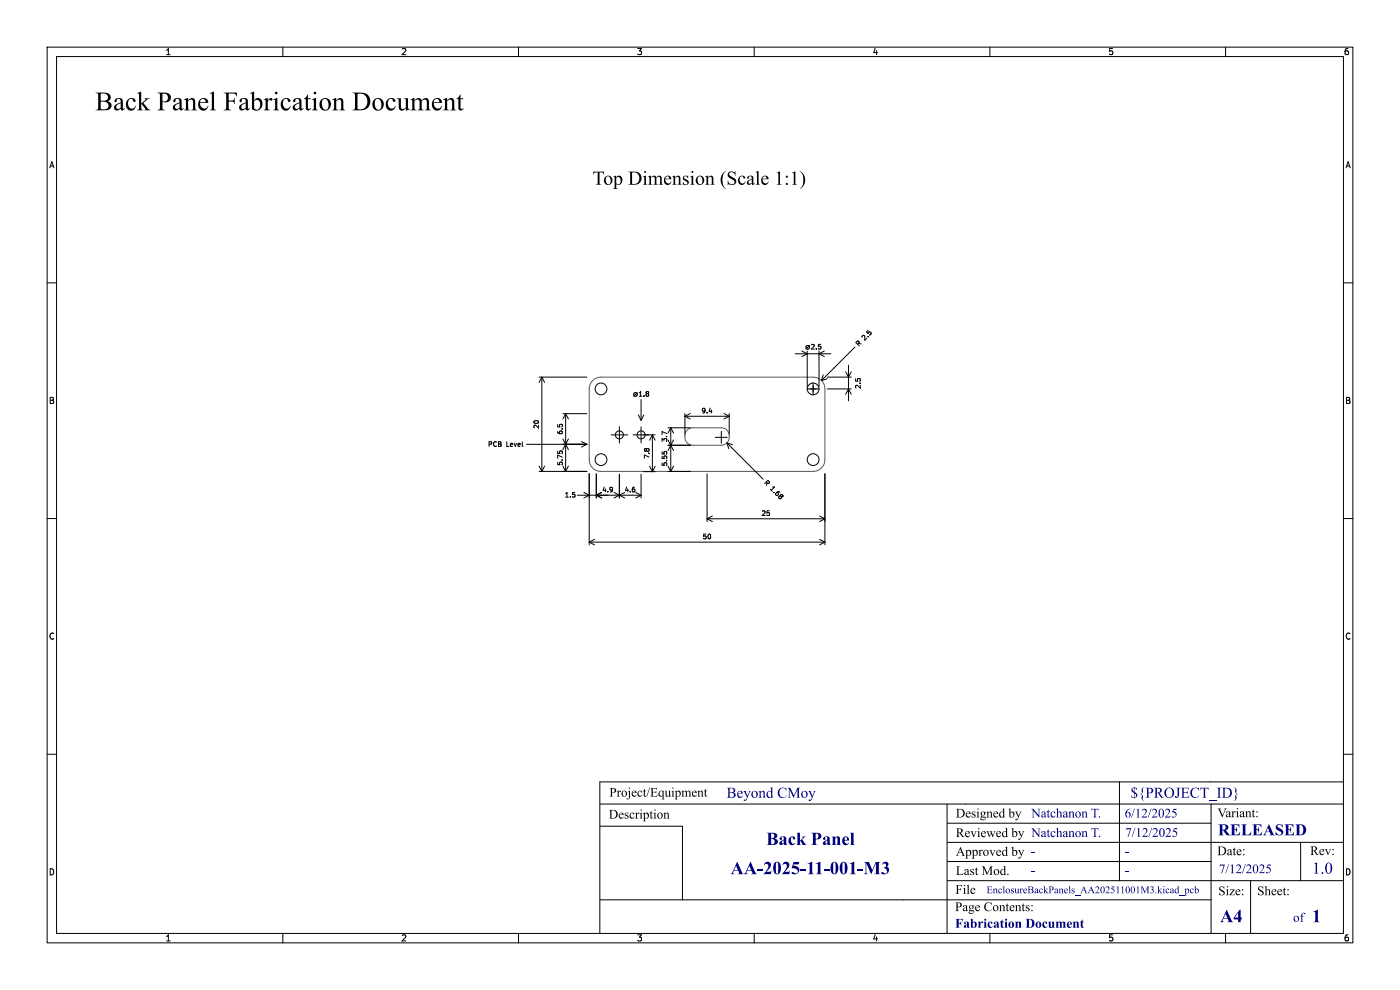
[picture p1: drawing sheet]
<svg xmlns="http://www.w3.org/2000/svg" width="297mm" height="210mm" viewBox="0 0 297 210" stroke-linecap="round" stroke-linejoin="round" font-family="sans-serif">
<path d="M125.7 80.7l.9-.5 .9-.2h45a2.5 2.5 0 0 1 2.5 2.5v15a2.5 2.5 0 0 1-2.5 2.5h-45a2.5 2.5 0 0 1-2.5-2.5v-15.2l.2-.9zM145.8 91.2l1-.4 6.2-.1a1.86 1.86 0 0 1 1.7 1.9 1.86 1.86 0 0 1-1.7 1.9l-6-.1a1.88 1.88 0 0 1-1.6-1.2 1.88 1.88 0 0 1 .4-2z" fill="none" stroke="#575757" stroke-width=".21"/>
<g fill="none" stroke="#000" stroke-width=".21">
<path d="M10 10h277v190h-277zM12 12h273v186h-273zM60 10v2M110 10v2M160 10v2M210 10v2M260 10v2M10 60h2M168.7 75.1h7.6M170.1 74.5l1.1 .6-1.1 .5M171.2 74.5v7.5M171.7 73.3l-.7 .8"/>
<path d="M172.2 73.2l.3-.1 .2 .2-.6 .8h.6M173.2 74v.1M173.8 74.5v7.5M174.1 73.1h-.5v.4h.5v.5h-.5M174.6 79.5l-.3 1.2M174.9 74.5l-1.1 .6 1.1 .5M179.4 78.9l.6 1.1 .6-1.1M180 77.5v7.5M181.3 73.7l-7 7M285 60h2M111.7 94.3h12.8M114.4 80h10.1"/>
<path d="M114.4 98.9l.5 1.1M114.9 80v20M114.9 80l.6 1.1M114.9 80l-.5 1.1M115.5 98.9l-.6 1.1M118.3 95.7v.5M118.7 95.8l.2-.2 .4 .2M119.4 98.9l.6 1.1M119.4 93.1l1.2 2.3M119.4 87.8h5.1M120 87.8v12.2M120 87.8l.6 1.1"/>
<path d="M120 87.8l-.6 1.1M120.6 98.9l-.6 1.1M120.6 93.1l-1.2 2.3M123.4 93.7l1.1 .6M124.5 94.3l-1.1 .5M129.7 92.3h3.5M131.4 90.5v3.5M134.3 92.3h4.7M135.2 83.3l-.8 .8M135.4 88l.6 1.2M135.6 84.1h.6M135.6 83.3l.3-.2v1"/>
<path d="M136 84.7v4.5M136 90.6v3.4M136.6 88l-.6 1.2M136.6 84v.1M137 83.3l.2 .2M137 83.2v.1M137 83.2l.2-.1 .4 .1M137.2 83.5l-.2 .2 .2 .4 .4-.2-.2-.4M137.2 83.5h.2M137.6 83.2v.1M137.6 83.3l-.2 .2M137.8 98.9l.6 1.2"/>
<path d="M138.4 92.3v7.8M138.4 92.3l.6 1.1M138.4 92.3l-.6 1.1M139 98.9l-.6 1.2M140.5 95.8v.5M140.8 96l.2-.2 .5 .2M141.7 90.8h4.8M141.7 94.5h4.8M141.7 93.3l1.2 2.3M141.7 98.9l.6 1.1M142.3 90.8v9.2M142.3 90.8l.6 1.1"/>
<path d="M142.3 90.8l-.6 1.1M142.9 93.3l-1.2 2.3M142.9 98.9l-.6 1.1M145.3 87.7v4.4M145.3 88.3h9.4M145.3 88.3l1.1 .6M146.4 87.7l-1.1 .6M151.7 92.8h2.6M153 91.5v2.5M153.6 87.7l1.1 .6M154.2 94l7.7 7.7M154.2 94l1.2 .3"/>
<path d="M154.2 94l.4 1.2M154.7 87.7v4.4M154.7 88.3l-1.1 .6M171.2 82.5h2.6M172.5 81.2v2.6M175.5 80.4l-1.2 .3M175.5 82.5h5.1M175.5 80h5.1M179.4 83.6l.6-1.1 .6 1.1M10 110h2M114.4 100h10.1M122.5 105.1h13.5"/>
<path d="M123.9 104.5l1.1 .6-1.1 .5M125 100.5v15.1M125 115h50M125 115l1.1 .6M126.1 114.4l-1.1 .6M126.5 100.5v5.1M127.6 104.5l-1.1 .6 1.1 .5M130.3 104.5l2.2 1.1M131.4 100.6v5M132.5 104.5l-2.2 1.1M134.9 104.5l1.1 .6M136 100.6v5"/>
<path d="M136 105.1l-1.1 .5M136.5 100.1h2.5M141.7 100h4.8M150 100.5v10.1M150 110.1h25M150 110.1l1.1 .5M151.1 109.5l-1.1 .6M173.9 109.5l1.1 .6M173.9 114.4l1.1 .6M175 100.5v15.1M175 110.1l-1.1 .5M175 115l-1.1 .6"/>
<path d="M285 110h2M10 160h2M127.3 165.9h157.6M127.3 170.6h17.2M127.3 175.3h17.5M144.6 170.6h112.1M201 178.7h84M201 174.6h55.9M275.9 178.7v8.1M285 160h2M60 198v2M110 198v2"/>
<path d="M127.3 190.9h129.6M160 198v2M201 182.8h55.9M210 198v2M260 198v2M265.3 186.8v11.2"/>
<circle cx="171.4" cy="73.7" r=".4"/>
<circle cx="127.5" cy="82.5" r="1.25"/>
<circle cx="127.5" cy="97.5" r="1.25"/>
<circle cx="131.4" cy="92.2" r=".85"/>
<circle cx="134.8" cy="83.7" r=".4"/>
<circle cx="136" cy="92.2" r=".85"/>
<circle cx="172.5" cy="82.5" r="1.25"/>
<circle cx="172.5" cy="97.5" r="1.25"/>
</g>
<g fill="#00007f">
<path d="M218.9 184.9h.7v.2h-.7z"/>
<path d="M238.8 184.8h.7v.2h-.7z"/>
</g>
<path d="M201 186.8h55.7" fill="none" stroke="#000" stroke-width=".21"/>
<path d="M238.8 180.8h.7v.2h-.7z" fill="#00007f"/>
<path d="M127.3 165.9v32.1M144.8 175.3v15.6M200.9 170.6v27.4M237.5 165.9v20.9M256.8 170.6h28.2M256.9 170.6v27.4M256.8 186.8h28.2" fill="none" stroke="#000" stroke-width=".21"/>
<g fill="#000">
<path d="M125.9 36.4h2.2l.1 .7-.3-.5h-.7v2.3l.4 .3h-1.2l.4-.3v-2.3a.7 .7 0 0 0-1 .5zM128.5 37.5a.93 .93 0 0 1 1.3 .2 .93 .93 0 0 1-.3 1.3 .93 .93 0 0 1-1.3-.2l-.1-.7h.4a.69 .69 0 0 0 .1 .7 .69 .69 0 0 0 .7 .2 .98 .98 0 0 0-.4-1.6l-.3 .3-.1 .4h-.4zM130.1 37.5l.6-.2v.4a.7 .7 0 0 1 .9-.4 .7 .7 0 0 1 .4 .9 .85 .85 0 0 1-.3 .9 .85 .85 0 0 1-1 0l.1 .8 .2 .2h-.9l.3-.3v-2h.3v.7a.51 .51 0 0 0 .6 .6 .51 .51 0 0 0 .4-.7 .55 .55 0 0 0-.2-.7 .55 .55 0 0 0-.8 .1h-.3l-.1-.2zM133.3 36.4h1.1a1.41 1.41 0 0 1 1.7 1.3 1.41 1.41 0 0 1-1.6 1.5h-1.2l.4-.3v-2.3h.4v2.4a1.22 1.22 0 0 0 1.5-1.2 1.22 1.22 0 0 0-1.5-1.2h-.4zM136.4 37.5l.6-.2v1.6l.3 .3h-.9l.3-.3v-.9v-.4zM137.5 37.5l.6-.2v.4a.67 .67 0 0 1 1-.3l.1 .3a.59 .59 0 0 1 .8-.5 .59 .59 0 0 1 .4 .8v.9l.3 .3h-1l.3-.2v-1a.4 .4 0 0 0-.3-.5 .4 .4 0 0 0-.5 .4l.1 1.1 .3 .2h-1l.3-.2v-1a.41 .41 0 0 0-.3-.5 .41 .41 0 0 0-.5 .3v1.1l.3 .3h-.9l.2-.2 .1-1-.1-.4zM141.1 37.5a.75 .75 0 0 1 .8-.2 .75 .75 0 0 1 .5 .7h-1.3a.66 .66 0 0 0 .4 .9 .66 .66 0 0 0 .9-.4 .78 .78 0 0 1-.9 .7 .78 .78 0 0 1-.7-.9l.1-.4h1.1a.44 .44 0 0 0-.4-.5 .44 .44 0 0 0-.5 .5h-.2zM142.6 37.5l.6-.2v.4a.58 .58 0 0 1 .7-.4 .58 .58 0 0 1 .4 .7l.1 .9 .2 .3h-.9l.3-.2v-1a.4 .4 0 0 0-.3-.5 .4 .4 0 0 0-.5 .3v1.1l.3 .3h-.9l.3-.2v-1.2l-.1-.2zM145 37.4l1-.1v.6a.52 .52 0 0 0-.3-.5 .52 .52 0 0 0-.6 .1l.1 .3a1.15 1.15 0 0 1 .9 1 1.05 1.05 0 0 1-1.2 .4v-.7a.57 .57 0 0 0 .3 .5 .57 .57 0 0 0 .6 0l-.1-.4a.95 .95 0 0 1-.8-.9zM146.4 37.5l.7-.2v1.6l.2 .3h-.9l.3-.3v-.9v-.4zM147.9 37.5a.93 .93 0 0 1 1.3 .2 .93 .93 0 0 1-.2 1.3 .93 .93 0 0 1-1.3-.2l-.1-.7h.4a.69 .69 0 0 0 .1 .7 .69 .69 0 0 0 .7 .2 .98 .98 0 0 0-.5-1.6l-.3 .3v.4h-.4zM149.6 37.5l.6-.2v.4a.58 .58 0 0 1 .7-.4 .58 .58 0 0 1 .4 .7v.9l.3 .3h-.9l.3-.2v-1a.4 .4 0 0 0-.3-.5 .4 .4 0 0 0-.5 .3v1.1l.3 .3h-.9l.3-.2v-1.2l-.1-.2z"/>
<path d="M154.6 36.6a1.42 1.42 0 0 1 1.3-.1l.1-.1-.1 .9a.63 .63 0 0 0-.4-.8 .63 .63 0 0 0-.8 .6l.7 .5a.87 .87 0 0 1 .8 1.1 .87 .87 0 0 1-1.4 .5l-.3-.1-.1 .1v-.9a.77 .77 0 0 0 .6 .7 .77 .77 0 0 0 .8-.4 1.61 1.61 0 0 0-1.1-.9 .69 .69 0 0 1-.1-1.1zM156.8 37.5a.61 .61 0 0 1 .8-.3 .61 .61 0 0 1 .4 .7l-.3-.1a.41 .41 0 0 0-.4-.4 .41 .41 0 0 0-.4 .5 .69 .69 0 0 0 .1 .8 .69 .69 0 0 0 .9 .1l.2-.3a.78 .78 0 0 1-.9 .7 .78 .78 0 0 1-.6-.9zM158.7 37.4a.66 .66 0 0 1 .7-.1 .66 .66 0 0 1 .4 .6v1l.3-.1a.36 .36 0 0 1-.2 .4 .36 .36 0 0 1-.4-.1v-.2a.59 .59 0 0 1-1 .1v-.4h.3a.31 .31 0 0 0 .2 .4 .31 .31 0 0 0 .3-.1l.2-.1v-.7l-.6 .2-.1 .3h-.3l.3-.4 .7-.3a.37 .37 0 0 0-.1-.4 .37 .37 0 0 0-.5 0v.2a.17 .17 0 0 1-.2 .2 .17 .17 0 0 1-.2-.2zM160.3 36.5l.6-.2v2.6l.3 .3h-.9l.3-.3v-1.8v-.5zM161.7 37.5a.75 .75 0 0 1 .9-.2 .75 .75 0 0 1 .5 .7h-1.3a.66 .66 0 0 0 .4 .9 .66 .66 0 0 0 .8-.4 .78 .78 0 0 1-.9 .7 .78 .78 0 0 1-.6-.9v-.4h1.1a.44 .44 0 0 0-.4-.5 .44 .44 0 0 0-.4 .5h-.3zM164.7 36.7l.8-.3v2.5l.3 .3h-1l.3-.3v-1.7v-.4zM168 36.7l.7-.3v2.5l.4 .3h-1.1l.4-.3v-1.7v-.4zM169.7 36.3a2.17 2.17 0 0 1 0 3.8 2.83 2.83 0 0 0 0-3.8zM153.5 36.6l.5-.3a2.83 2.83 0 0 0 0 3.8 2.19 2.19 0 0 1-.5-3.5z"/>
<circle cx="136.9" cy="36.5" r=".21"/>
<circle cx="146.9" cy="36.5" r=".21"/>
<circle cx="166.9" cy="39" r=".23"/>
<circle cx="166.9" cy="37.5" r=".23"/>
</g>
<text font-size="5.7" x="20.2" y="24.9">BackPanelFabricationDocument</text>
<g font-size="3.9" fill="#00007f">
<text x="162.5" y="180.3">BackPanel</text>
<text x="155" y="186.4">AA-2025-11-001-M3</text>
<text x="258.8" y="196.6">A4</text>
<text x="278.3" y="196.6">1</text>
</g>
<g font-size="3.5" fill="#00007f">
<text x="258.4" y="178.1">RELEASED</text>
<text x="278.4" y="186.2">1.0</text>
</g>
<g font-size="3.2" fill="#00007f">
<text x="154.1" y="170.1">BeyondCMoy</text>
<text x="239.9" y="170.1">${PROJECT_ID}</text>
</g>
<g font-size="2.8">
<text x="129.3" y="169.7">Project/Equipment</text>
<text x="129.1" y="174.4">Description</text>
<text x="202.8" y="178.3">Reviewedby NatchanonT.</text>
<text x="202.8" y="174.1">Designedby</text>
<text x="258.3" y="174.1">Variant:</text>
<text x="258.2" y="182.1">Date:</text>
<text x="277.9" y="182.1">Rev:</text>
<text x="202.7" y="190.3">File</text>
<text x="202.8" y="186.3">LastMod.</text>
<text x="258.5" y="190.6">Size:</text>
<text x="266.7" y="190.6">Sheet:</text>
<text x="202.6" y="194">PageContents:</text>
</g>
<g font-size="2.8" fill="#00007f">
<text x="218.8" y="174.1">NatchanonT.</text>
<text x="238.6" y="174.1">6/12/2025</text>
<text x="238.7" y="178.2">7/12/2025</text>
<text x="202.8" y="182.3">Approvedby -</text>
<text x="258.6" y="185.9">7/12/2025</text>
<text x="202.6" y="197.5">FabricationDocument</text>
<text x="274.3" y="196.2">of</text>
</g>
<text font-size="2.2" fill="#00007f" x="209.3" y="190">EnclosureBackPanels_AA202511001M3.kicad_pcb</text>
<g font-size="1.8">
<text x="35" y="11.9">1</text>
<text x="85" y="11.9">2</text>
<text x="135" y="11.9">3</text>
<text x="185" y="11.9">4</text>
<text x="235" y="11.9">5</text>
<text x="285" y="11.9">6</text>
<text x="10.3" y="35.9">A</text>
<text x="285.4" y="35.9">A</text>
<text x="10.3" y="85.9">B</text>
<text x="285.3" y="85.9">B</text>
<text x="10.3" y="135.9">C</text>
<text x="285.3" y="135.9">C</text>
<text x="10.3" y="185.9">D</text>
<text x="285.3" y="185.9">D</text>
<text x="35" y="199.9">1</text>
<text x="85" y="199.9">2</text>
<text x="135" y="199.9">3</text>
<text x="185" y="199.9">4</text>
<text x="235" y="199.9">5</text>
<text x="285" y="199.9">6</text>
</g>
<g font-size="1.4">
<text x="182.2" y="73.8" transform="rotate(-45 182.2 73.8)">R</text>
<text x="183.6" y="72.4" transform="rotate(-45 183.6 72.4)">2.5</text>
<text x="182.8" y="82.6" transform="rotate(-90 182.8 82.6)">2.5</text>
<text x="148.7" y="87.9">9.4</text>
<text x="103.4" y="95">PCB</text>
<text x="107.4" y="95">Level</text>
<text x="114.5" y="91.1" transform="rotate(-90 114.5 91.1)">20</text>
<text x="119.6" y="92.3" transform="rotate(-90 119.6 92.3)">6.5</text>
<text x="141.7" y="93.9" transform="rotate(-90 141.7 93.9)">3.7</text>
<text x="119.6" y="98.9" transform="rotate(-90 119.6 98.9)">5.75</text>
<text x="138" y="97.5" transform="rotate(-90 138 97.5)">7.8</text>
<text x="141.7" y="99" transform="rotate(-90 141.7 99)">5.55</text>
<text x="119.7" y="105.7">1.5</text>
<text x="127.6" y="104.6">4.9</text>
<text x="132.4" y="104.6">4.6</text>
<text x="161.8" y="102.5" transform="rotate(45 161.8 102.5)">R</text>
<text x="163.2" y="104" transform="rotate(45 163.2 104)">1.68</text>
<text x="161.4" y="109.6">25</text>
<text x="148.9" y="114.6">50</text>
</g>
</svg>
